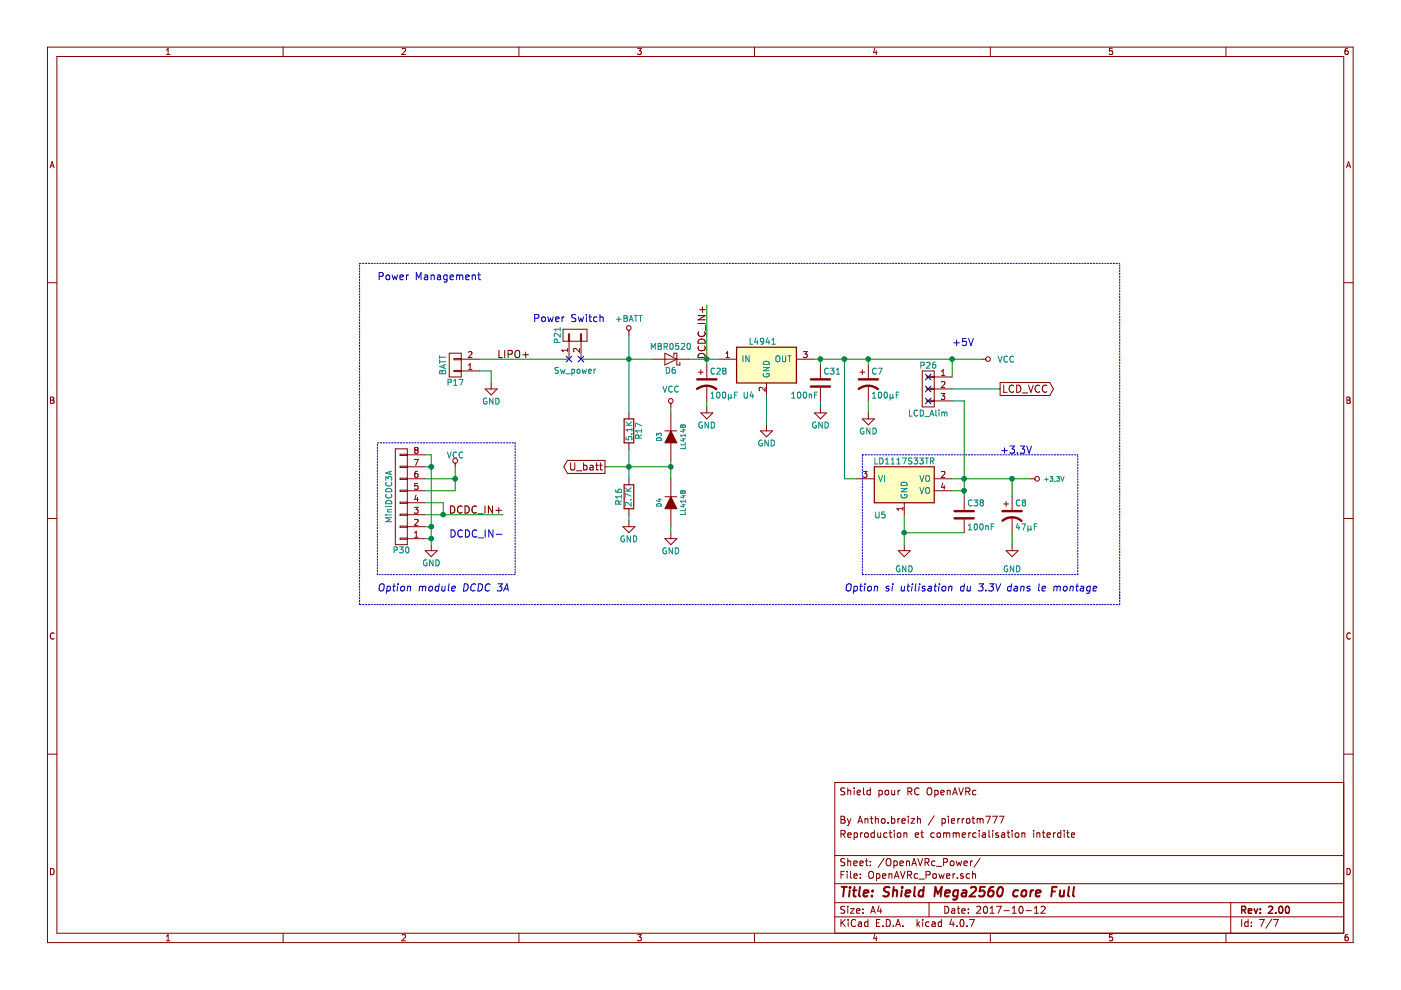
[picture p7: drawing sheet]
EESchema Schematic File Version 2
LIBS:Mega_2560 core mini_full_2.0-rescue
LIBS:power
LIBS:device
LIBS:transistors
LIBS:conn
LIBS:linear
LIBS:regul
LIBS:74xx
LIBS:cmos4000
LIBS:adc-dac
LIBS:memory
LIBS:xilinx
LIBS:microcontrollers
LIBS:dsp
LIBS:microchip
LIBS:analog_switches
LIBS:motorola
LIBS:texas
LIBS:intel
LIBS:audio
LIBS:interface
LIBS:digital-audio
LIBS:philips
LIBS:display
LIBS:cypress
LIBS:siliconi
LIBS:opto
LIBS:atmel
LIBS:contrib
LIBS:valves
LIBS:OPEN_EVO
LIBS:Mega_2560 core mini_full_2.0-cache
EELAYER 25 0
EELAYER END
$Descr A4 11693 8268
encoding utf-8
Sheet 7 7
Title "Shield Mega2560 core Full"
Date "2017-10-12"
Rev "2.00"
Comp ""
Comment1 "Reproduction et commercialisation interdite"
Comment2 "By Antho.breizh / pierrotm777"
Comment3 ""
Comment4 "Shield pour RC OpenAVRc"
$EndDescr
$Comp
L C-RESCUE-Mega_2560_core_mini_full_2.0 C31
U 1 1
P 6850 3200
F 0 "C31" H 6875 3300 50  0000 L CNN
F 1 "100nF" H 6600 3100 50  0000 L CNN
F 2 "Capacitors_SMD:C_1206" H 6888 3050 50  0001 C CNN
F 3 "" H 6850 3200 50  0000 C CNN
	1    6850 3200
	1    0    0    -1  
$EndComp
$Comp
L R-RESCUE-Mega_2560_core_mini_full_2.0 R16
U 1 1
P 5250 4150
F 0 "R16" V 5330 4150 50  0000 C CNN
F 1 "2.7K" V 5250 4150 50  0000 C CNN
F 2 "Resistors_SMD:R_1206" V 5180 4150 50  0001 C CNN
F 3 "" H 5250 4150 50  0000 C CNN
	1    5250 4150
	-1   0    0    -1  
$EndComp
$Comp
L GND-RESCUE-Mega_2560_core_mini_full_2.0 #PWR0112
U 1 1
P 7550 4550
F 0 "#PWR0112" H 7550 4300 50  0001 C CNN
F 1 "GND" H 7550 4350 50  0000 C CNN
F 2 "" H 7550 4550 50  0000 C CNN
F 3 "" H 7550 4550 50  0000 C CNN
	1    7550 4550
	1    0    0    -1  
$EndComp
$Comp
L CONN_01X03 P26
U 1 1
P 7750 3250
F 0 "P26" H 7750 3450 50  0000 C CNN
F 1 "LCD_Alim" H 7750 3050 50  0000 C CNN
F 2 "Pin_Headers:Pin_Header_Straight_1x03_Pitch2.54mm" H 7750 3250 50  0001 C CNN
F 3 "" H 7750 3250 50  0000 C CNN
	1    7750 3250
	-1   0    0    -1  
$EndComp
Text Notes 8350 3800 0    60   ~ 0
+3.3V\n
Text Notes 7950 2900 0    60   ~ 0
+5V
$Comp
L VCC #PWR0113
U 1 1
P 8200 3000
F 0 "#PWR0113" H 8200 2850 50  0001 C CNN
F 1 "VCC" V 8200 3200 50  0000 C CNN
F 2 "" H 8200 3000 50  0000 C CNN
F 3 "" H 8200 3000 50  0000 C CNN
	1    8200 3000
	0    1    1    0   
$EndComp
$Comp
L C-RESCUE-Mega_2560_core_mini_full_2.0 C38
U 1 1
P 8050 4300
F 0 "C38" H 8075 4400 50  0000 L CNN
F 1 "100nF" H 8075 4200 50  0000 L CNN
F 2 "Capacitors_SMD:C_1206" H 8088 4150 50  0001 C CNN
F 3 "" H 8050 4300 50  0000 C CNN
	1    8050 4300
	1    0    0    -1  
$EndComp
Text Notes 3150 2350 0    60   ~ 0
Power Management
$Comp
L GND-RESCUE-Mega_2560_core_mini_full_2.0 #PWR0114
U 1 1
P 6400 3550
F 0 "#PWR0114" H 6400 3300 50  0001 C CNN
F 1 "GND" H 6400 3400 50  0000 C CNN
F 2 "" H 6400 3550 50  0000 C CNN
F 3 "" H 6400 3550 50  0000 C CNN
	1    6400 3550
	-1   0    0    -1  
$EndComp
$Comp
L GND-RESCUE-Mega_2560_core_mini_full_2.0 #PWR0115
U 1 1
P 5250 4350
F 0 "#PWR0115" H 5250 4100 50  0001 C CNN
F 1 "GND" H 5250 4200 50  0000 C CNN
F 2 "" H 5250 4350 50  0000 C CNN
F 3 "" H 5250 4350 50  0000 C CNN
	1    5250 4350
	1    0    0    -1  
$EndComp
$Comp
L CONN_01X02 P21
U 1 1
P 4800 2800
F 0 "P21" H 4800 2950 50  0000 C CNN
F 1 "Sw_power" V 4500 2800 50  0000 C CNN
F 2 "Pin_Headers:Pin_Header_Straight_1x02_Pitch2.54mm" H 4800 2800 50  0001 C CNN
F 3 "" H 4800 2800 50  0000 C CNN
	1    4800 2800
	0    -1   -1   0   
$EndComp
NoConn ~ 7750 3250
NoConn ~ 7750 3150
NoConn ~ 7750 3350
$Comp
L LD1117S33TR U5
U 1 1
P 7550 4050
F 0 "U5" H 7350 3800 50  0000 C CNN
F 1 "LD1117S33TR" H 7550 4250 50  0000 C CNN
F 2 "TO_SOT_Packages_SMD:SOT-223" H 7550 4150 50  0001 C CNN
F 3 "" H 7550 4050 50  0000 C CNN
	1    7550 4050
	1    0    0    -1  
$EndComp
Text Notes 7050 4950 0    60   Italic 0
Option si utilisation du 3.3V dans le montage
$Comp
L L4941 U4
U 1 1
P 6400 3050
F 0 "U4" H 6250 2800 50  0000 C CNN
F 1 "L4941" H 6250 3250 50  0000 L CNN
F 2 "Power_Integrations:TO-220" H 6550 3350 50  0001 C CIN
F 3 "" H 6400 3050 50  0000 C CNN
	1    6400 3050
	1    0    0    -1  
$EndComp
$Comp
L R-RESCUE-Mega_2560_core_mini_full_2.0 R17
U 1 1
P 5250 3600
F 0 "R17" V 5330 3600 50  0000 C CNN
F 1 "5.1K" V 5250 3600 50  0000 C CNN
F 2 "Resistors_SMD:R_1206" V 5180 3600 50  0001 C CNN
F 3 "" H 5250 3600 50  0000 C CNN
	1    5250 3600
	1    0    0    1   
$EndComp
$Comp
L GND-RESCUE-Mega_2560_core_mini_full_2.0 #PWR0116
U 1 1
P 6850 3400
F 0 "#PWR0116" H 6850 3150 50  0001 C CNN
F 1 "GND" H 6850 3250 50  0000 C CNN
F 2 "" H 6850 3400 50  0000 C CNN
F 3 "" H 6850 3400 50  0000 C CNN
	1    6850 3400
	-1   0    0    -1  
$EndComp
$Comp
L CP1-RESCUE-Mega_2560_core_mini_full_2.0 C28
U 1 1
P 5900 3200
F 0 "C28" H 5925 3300 50  0000 L CNN
F 1 "100µF" H 5925 3100 50  0000 L CNN
F 2 "Capacitors_SMD:CP_Elec_6.3x5.3" H 5900 3200 50  0001 C CNN
F 3 "" H 5900 3200 50  0000 C CNN
	1    5900 3200
	1    0    0    -1  
$EndComp
$Comp
L GND-RESCUE-Mega_2560_core_mini_full_2.0 #PWR0117
U 1 1
P 5900 3400
F 0 "#PWR0117" H 5900 3150 50  0001 C CNN
F 1 "GND" H 5900 3250 50  0000 C CNN
F 2 "" H 5900 3400 50  0000 C CNN
F 3 "" H 5900 3400 50  0000 C CNN
	1    5900 3400
	-1   0    0    -1  
$EndComp
$Comp
L MBR0520 D6
U 1 1
P 5600 3000
F 0 "D6" H 5600 3100 50  0000 C CNN
F 1 "MBR0520" H 5600 2900 50  0000 C CNN
F 2 "Diodes_SMD:D_SOD-123" H 5600 2825 50  0001 C CNN
F 3 "" H 5600 3000 50  0001 C CNN
	1    5600 3000
	-1   0    0    1   
$EndComp
NoConn ~ 4850 3000
NoConn ~ 4750 3000
$Comp
L CP1-RESCUE-Mega_2560_core_mini_full_2.0 C7
U 1 1
P 7250 3200
F 0 "C7" H 7275 3300 50  0000 L CNN
F 1 "100µF" H 7275 3100 50  0000 L CNN
F 2 "Capacitors_SMD:CP_Elec_6.3x5.3" H 7250 3200 50  0001 C CNN
F 3 "" H 7250 3200 50  0000 C CNN
	1    7250 3200
	1    0    0    -1  
$EndComp
$Comp
L GND-RESCUE-Mega_2560_core_mini_full_2.0 #PWR0118
U 1 1
P 7250 3450
F 0 "#PWR0118" H 7250 3200 50  0001 C CNN
F 1 "GND" H 7250 3300 50  0000 C CNN
F 2 "" H 7250 3450 50  0000 C CNN
F 3 "" H 7250 3450 50  0000 C CNN
	1    7250 3450
	-1   0    0    -1  
$EndComp
$Comp
L CP1-RESCUE-Mega_2560_core_mini_full_2.0 C8
U 1 1
P 8450 4300
F 0 "C8" H 8475 4400 50  0000 L CNN
F 1 "47µF" H 8475 4200 50  0000 L CNN
F 2 "Capacitors_SMD:CP_Elec_6.3x5.3" H 8450 4300 50  0001 C CNN
F 3 "" H 8450 4300 50  0000 C CNN
	1    8450 4300
	1    0    0    -1  
$EndComp
$Comp
L GND-RESCUE-Mega_2560_core_mini_full_2.0 #PWR0119
U 1 1
P 8450 4550
F 0 "#PWR0119" H 8450 4300 50  0001 C CNN
F 1 "GND" H 8450 4350 50  0000 C CNN
F 2 "" H 8450 4550 50  0000 C CNN
F 3 "" H 8450 4550 50  0000 C CNN
	1    8450 4550
	1    0    0    -1  
$EndComp
Text Notes 4450 2700 0    60   ~ 0
Power Switch
$Comp
L CONN_01X08 P30
U 1 1
P 3350 4150
F 0 "P30" H 3350 4600 50  0000 C CNN
F 1 "MiniDCDC3A" V 3450 4150 50  0000 C CNN
F 2 "MiniDCDC3A" H 3350 4150 50  0001 C CNN
F 3 "" H 3350 4150 50  0000 C CNN
	1    3350 4150
	-1   0    0    1   
$EndComp
$Comp
L GND-RESCUE-Mega_2560_core_mini_full_2.0 #PWR0120
U 1 1
P 3600 4550
F 0 "#PWR0120" H 3600 4300 50  0001 C CNN
F 1 "GND" H 3600 4400 50  0000 C CNN
F 2 "" H 3600 4550 50  0000 C CNN
F 3 "" H 3600 4550 50  0000 C CNN
	1    3600 4550
	1    0    0    -1  
$EndComp
$Comp
L VCC #PWR0121
U 1 1
P 3800 3900
F 0 "#PWR0121" H 3800 3750 50  0001 C CNN
F 1 "VCC" H 3800 4000 50  0000 C CNN
F 2 "" H 3800 3900 50  0000 C CNN
F 3 "" H 3800 3900 50  0000 C CNN
	1    3800 3900
	1    0    0    -1  
$EndComp
Text Label 4150 3000 0    60   ~ 0
LIPO+
Text Notes 3750 4500 0    60   ~ 0
DCDC_IN-
Text Label 4200 4300 2    60   ~ 0
DCDC_IN+
$Comp
L CONN_01X02 P17
U 1 1
P 3800 3050
F 0 "P17" H 3800 3200 50  0000 C CNN
F 1 "BATT" V 3900 3050 50  0000 C CNN
F 2 "Pin_Headers:Pin_Header_Straight_1x02_Pitch2.54mm" H 3800 3050 50  0001 C CNN
F 3 "" H 3800 3050 50  0000 C CNN
	1    3800 3050
	-1   0    0    1   
$EndComp
$Comp
L GND-RESCUE-Mega_2560_core_mini_full_2.0 #PWR0122
U 1 1
P 4100 3200
F 0 "#PWR0122" H 4100 2950 50  0001 C CNN
F 1 "GND" H 4100 3050 50  0000 C CNN
F 2 "" H 4100 3200 50  0000 C CNN
F 3 "" H 4100 3200 50  0000 C CNN
	1    4100 3200
	1    0    0    -1  
$EndComp
Text Notes 3150 4950 0    60   Italic 0
Option module DCDC 3A
$Comp
L DIODE D3
U 1 1
P 5600 3650
F 0 "D3" H 5600 3750 40  0000 C CNN
F 1 "LL4148" H 5600 3550 40  0000 C CNN
F 2 "D_SCD80_HandSoldering" H 5600 3650 60  0001 C CNN
F 3 "" H 5600 3650 60  0000 C CNN
	1    5600 3650
	0    -1   -1   0   
$EndComp
$Comp
L DIODE D4
U 1 1
P 5600 4200
F 0 "D4" H 5600 4300 40  0000 C CNN
F 1 "LL4148" H 5600 4100 40  0000 C CNN
F 2 "D_SCD80_HandSoldering" H 5600 4200 60  0001 C CNN
F 3 "" H 5600 4200 60  0000 C CNN
	1    5600 4200
	0    -1   -1   0   
$EndComp
$Comp
L GND-RESCUE-Mega_2560_core_mini_full_2.0 #PWR0123
U 1 1
P 5600 4450
F 0 "#PWR0123" H 5600 4200 50  0001 C CNN
F 1 "GND" H 5600 4300 50  0000 C CNN
F 2 "" H 5600 4450 50  0000 C CNN
F 3 "" H 5600 4450 50  0000 C CNN
	1    5600 4450
	1    0    0    -1  
$EndComp
$Comp
L VCC #PWR0124
U 1 1
P 5600 3400
F 0 "#PWR0124" H 5600 3250 50  0001 C CNN
F 1 "VCC" H 5600 3550 50  0000 C CNN
F 2 "" H 5600 3400 50  0000 C CNN
F 3 "" H 5600 3400 50  0000 C CNN
	1    5600 3400
	1    0    0    -1  
$EndComp
$Comp
L +BATT #PWR0125
U 1 1
P 5250 2800
F 0 "#PWR0125" H 5250 2650 50  0001 C CNN
F 1 "+BATT" H 5250 2940 50  0000 C CNN
F 2 "" H 5250 2800 50  0000 C CNN
F 3 "" H 5250 2800 50  0000 C CNN
	1    5250 2800
	1    0    0    -1  
$EndComp
Text Label 5900 2550 3    60   ~ 0
DCDC_IN+
Wire Wire Line
	7050 4000 7150 4000
Connection ~ 7550 4450
Wire Wire Line
	7550 4450 8050 4450
Wire Notes Line
	7200 3800 9000 3800
Wire Wire Line
	6800 3000 8200 3000
Wire Notes Line
	7200 4800 9000 4800
Wire Notes Line
	7200 3800 7200 4800
Wire Notes Line
	9350 5050 9350 4950
Wire Notes Line
	9350 5000 9350 2200
Connection ~ 7950 3000
Wire Wire Line
	7950 3150 7950 3000
Wire Wire Line
	7950 3250 8350 3250
Wire Wire Line
	7550 4300 7550 4550
Wire Wire Line
	6400 3300 6400 3550
Wire Wire Line
	7050 4000 7050 3000
Connection ~ 7050 3000
Wire Wire Line
	5900 2550 5900 3050
Connection ~ 5900 3000
Wire Wire Line
	5900 3400 5900 3350
Wire Wire Line
	6850 3350 6850 3400
Wire Wire Line
	6850 3050 6850 3000
Connection ~ 6850 3000
Wire Wire Line
	7250 3050 7250 3000
Connection ~ 7250 3000
Wire Wire Line
	7250 3450 7250 3350
Wire Wire Line
	8450 4000 8450 4150
Wire Wire Line
	7950 4000 8600 4000
Wire Wire Line
	8450 4550 8450 4450
Wire Wire Line
	3550 4300 4200 4300
Wire Wire Line
	3550 4200 3700 4200
Wire Wire Line
	3600 4400 3550 4400
Wire Wire Line
	3600 3800 3600 4550
Wire Wire Line
	3550 3900 3600 3900
Connection ~ 3600 3900
Wire Wire Line
	3600 4500 3550 4500
Connection ~ 3600 4400
Connection ~ 3600 4500
Wire Wire Line
	3800 4100 3550 4100
Wire Wire Line
	3800 3900 3800 4100
Wire Wire Line
	3800 4000 3550 4000
Connection ~ 3800 4000
Wire Wire Line
	4000 3100 4100 3100
Wire Wire Line
	4100 3100 4100 3200
Wire Wire Line
	3700 4200 3700 4300
Connection ~ 3700 4300
Wire Wire Line
	4000 3000 4750 3000
Wire Wire Line
	3550 3800 3600 3800
Wire Notes Line
	3150 3700 4300 3700
Wire Notes Line
	4300 3700 4300 4800
Wire Notes Line
	4300 4800 3150 4800
Wire Notes Line
	3150 4800 3150 3700
Wire Wire Line
	8050 3350 8050 4150
Connection ~ 8050 4000
Wire Wire Line
	7950 4100 8050 4100
Connection ~ 8050 4100
Wire Wire Line
	7950 3350 8050 3350
Wire Wire Line
	5600 3850 5600 4000
Wire Wire Line
	5600 3400 5600 3450
Wire Wire Line
	5050 3900 5600 3900
Connection ~ 5600 3900
Wire Wire Line
	5600 4450 5600 4400
Wire Notes Line
	3000 5050 3000 2200
Wire Notes Line
	3000 5050 9350 5050
Wire Notes Line
	3000 2200 9350 2200
Wire Wire Line
	5250 3750 5250 4000
Connection ~ 5250 3900
Wire Wire Line
	5250 4350 5250 4300
Wire Wire Line
	5250 2800 5250 3450
Connection ~ 5250 3000
Wire Wire Line
	5750 3000 6000 3000
Wire Wire Line
	4850 3000 5450 3000
Text GLabel 5050 3900 0    60   Output ~ 0
U_batt
Connection ~ 8450 4000
Wire Notes Line
	9000 4800 9000 3800
Text GLabel 8350 3250 2    60   Output ~ 0
LCD_VCC
$Comp
L +3,3V #PWR0126
U 1 1
P 8600 4000
F 0 "#PWR0126" H 8600 3960 30  0001 C CNN
F 1 "+3,3V" V 8600 4200 39  0000 C CNN
F 2 "" H 8600 4000 60  0001 C CNN
F 3 "" H 8600 4000 60  0001 C CNN
	1    8600 4000
	0    1    1    0   
$EndComp
$EndSCHEMATC
